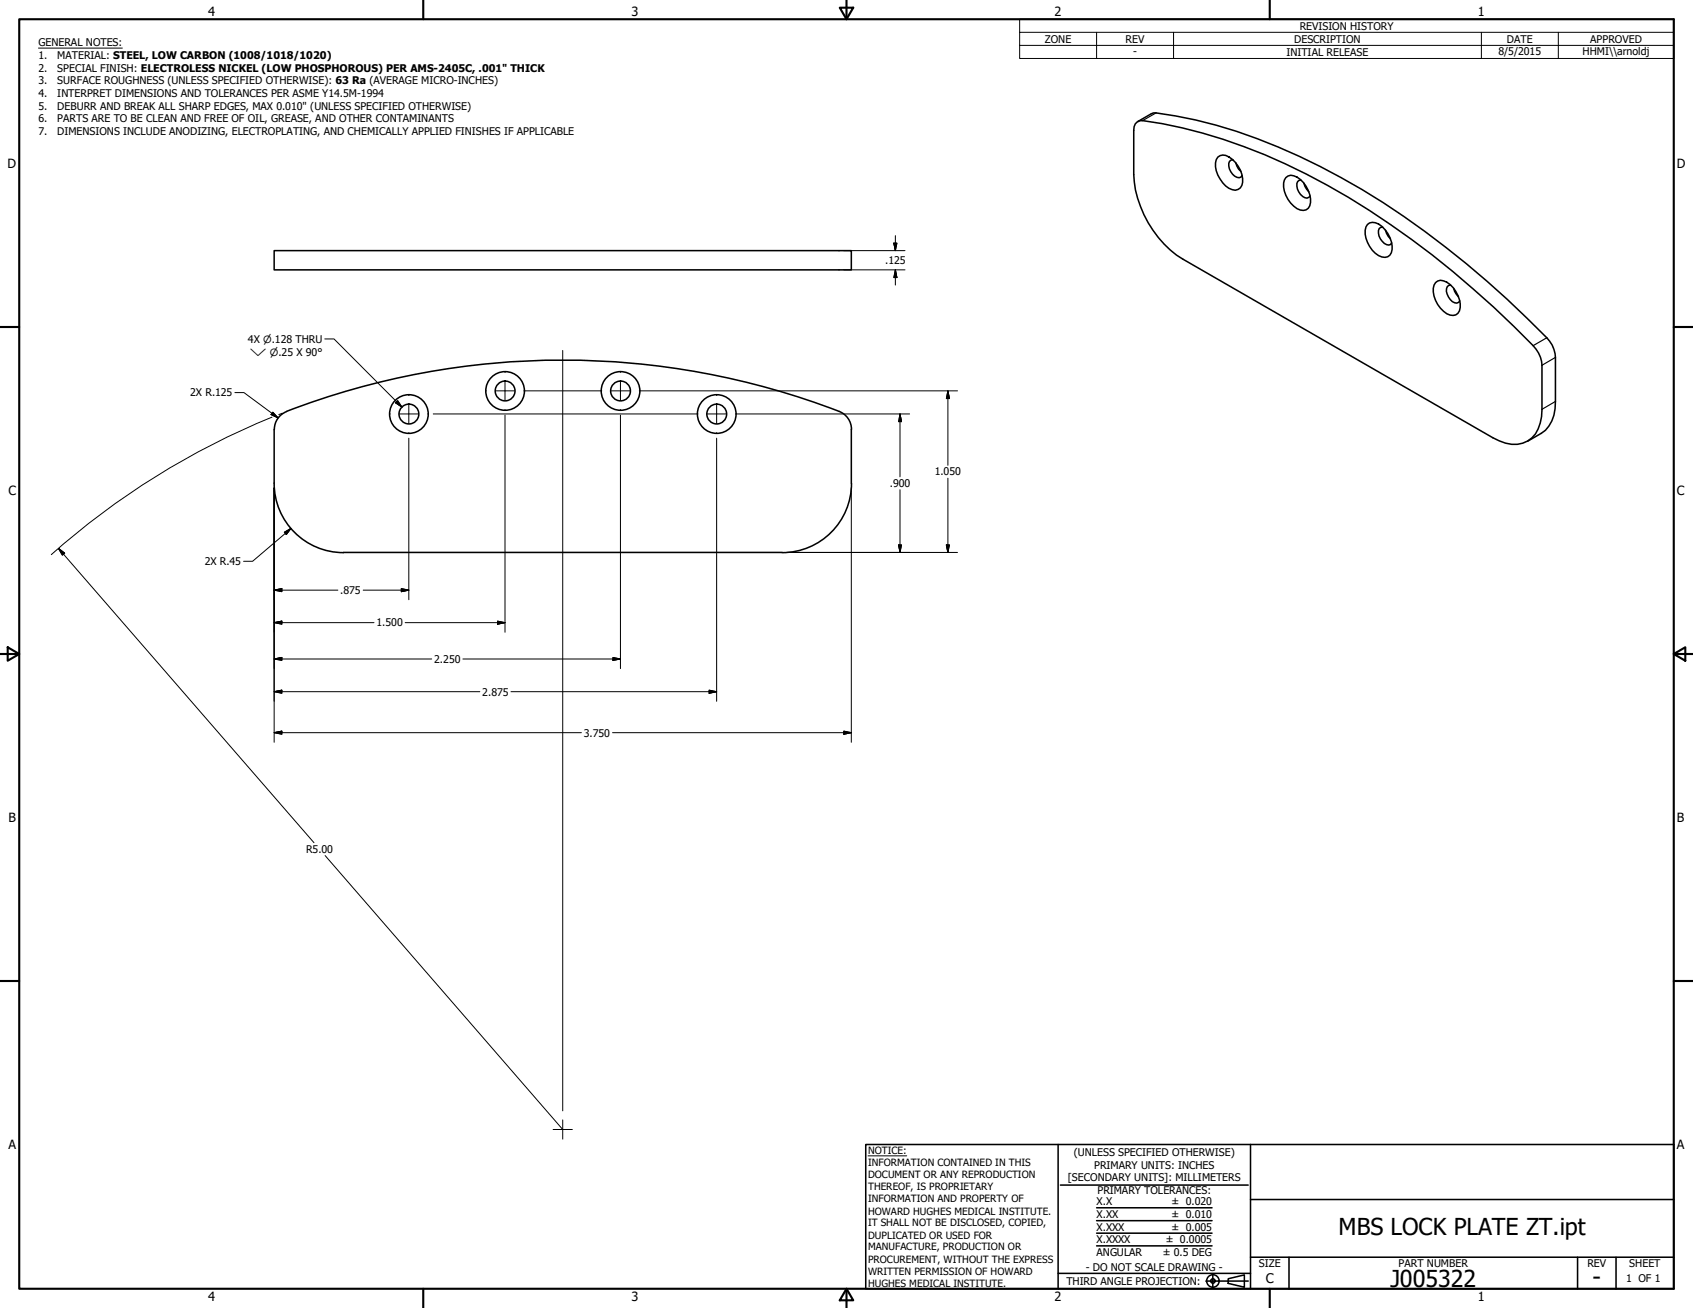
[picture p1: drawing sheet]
<svg xmlns="http://www.w3.org/2000/svg" width="559mm" height="432mm" viewBox="0 0 559 432" stroke-linecap="round" stroke-linejoin="round" font-family="sans-serif">
<!-- layer: Visible (ANSI) -->
<g fill="none" stroke="#000" stroke-width=".51">
<path d="M375.3 40.3l.9-.4a112.7 112.7 0 0 1 27.5 6.1 221.3 221.3 0 0 1 62.1 33 317.4 317.4 0 0 1 41.2 36.3 9.2 9.2 0 0 1 2 5.3v14.5a11.5 11.5 0 0 1-4.8 10.5 9.7 9.7 0 0 1-9.3-.1l-104.5-60a35.6 35.6 0 0 1-16.2-27.9v-14.5l.5-2.2zM375.5 40.1l5.2-2.8a153 153 0 0 1 48.1 14.3 274.9 274.9 0 0 1 75.2 53.4l6.5 6.5a9.7 9.7 0 0 1 2.9 6.5v14.5a11.5 11.5 0 0 1-4.7 10.6l-4.5 2.6M402 51.9a2.85 2.85 0 0 1 3.6-.1 8.9 8.9 0 0 1 4.3 9.4 2.71 2.71 0 0 1-4.3 1 9.2 9.2 0 0 1-4.2-9.5zM407 52.8a1.45 1.45 0 0 0-1.4 1.9 4.3 4.3 0 0 0 3.4 4l.6-.2 .4-.5M407.9 53.8l.9 2 .8 .8M424.4 58.6a2.73 2.73 0 0 1 3.7-.1 9.2 9.2 0 0 1 4.2 9.4 2.62 2.62 0 0 1-4.2 1 9.2 9.2 0 0 1-4.2-9.5zM429.4 59.4l-.6 .2a2.24 2.24 0 0 0-.6 2.8 4.2 4.2 0 0 0 3.2 3l1-.7M430.4 60.5l.3 1 1.3 1.8M451.4 74.1a2.93 2.93 0 0 1 3.6-.1 9.2 9.2 0 0 1 4.2 9.4 2.62 2.62 0 0 1-4.2 1 9.2 9.2 0 0 1-4.2-9.5zM456.4 75l-.7 .1a2.21 2.21 0 0 0-.5 2.8 3.3 3.3 0 0 0 3.8 2.8l.4-.5M457.3 76l.9 2 .7 .8M90.5 82.7h190.5v6.4h-190.5z"/>
<path d="M473.8 93.3a2.73 2.73 0 0 1 3.7-.1 9.2 9.2 0 0 1 4.2 9.4 2.62 2.62 0 0 1-4.2 1 9.2 9.2 0 0 1-4.2-9.5zM478.8 94.1l-.6 .1a3.2 3.2 0 0 0 .5 4.7 1.96 1.96 0 0 0 3.1 .5M479.8 95.2l.3 1 1.3 1.8M94.6 135.8a254 254 0 0 1 182.4 0M94.6 135.9a6.3 6.3 0 0 0-4 5.9l-.1 17.7a22.9 22.9 0 0 0 22.9 22.9M277 135.8a6.4 6.4 0 0 1 4.1 6M281 141.7v17.8M281.1 159.5a22.9 22.9 0 0 1-22.9 22.9M113.3 182.4h144.8"/>
<circle cx="135" cy="136.7" r="6.4"/>
<circle cx="135" cy="136.7" r="3.3"/>
<circle cx="166.7" cy="129.1" r="6.4"/>
<circle cx="166.7" cy="129.1" r="3.3"/>
<circle cx="204.8" cy="129.1" r="6.4"/>
<circle cx="204.8" cy="129.1" r="3.3"/>
<circle cx="236.6" cy="136.7" r="6.4"/>
<circle cx="236.6" cy="136.7" r="3.3"/>
</g>
<!-- layer: Visible Narrow (ANSI) -->
<path d="M381.6 37.3l-4.5 2.5M510.5 111.5l-4.5 2.6M513.4 118l-4.4 2.6M513.4 132.5l-4.4 2.6" fill="none" stroke="#000" stroke-width=".38"/>
<!-- layer: Border (ANSI) -->
<g fill="none" stroke="#000" stroke-width=".7">
<path d="M6.3 6.3h546.1v419.1h-546.1zM139.7 0v6.3M277.2 2.5h4.4l-2.2 3.8zM279.4 0v6.3M419.1 0v6.3M0 107.9h6.3M552.4 107.9h6.4M0 215.9h6.3M2.5 213.7l3.8 2.2-3.8 2.2zM552.4 215.9l3.9-2.2v4.4zM552.4 215.9h6.4M0 323.8h6.3"/>
<path d="M552.4 323.8h6.4M139.7 425.4v6.4M279.4 425.4l2.2 3.9h-4.4zM279.4 425.4v6.4M419.1 425.4v6.4"/>
</g>
<!-- layer: Title (ANSI) -->
<g fill="none" stroke="#000" stroke-width=".51">
<path d="M285.8 377.8h266.6v47.6h-266.6zM349.2 377.8v47.6M412.7 377.8v47.6M350 391.2h62M361.9 398.7h38.1M412.7 396h139.7M361.9 411.3h38.1M361.9 407.1h38.1M361.9 403h38.1M412.7 415h139.7M425.4 415v10.4M520.7 415v10.4"/>
<path d="M533.4 415v10.4M349.2 420.4h63.5M398 422.9h14M400.3 420.6v4.6M405.4 422.1l5.3-1.2v4l-5.3-1.2z"/>
<circle cx="400.3" cy="422.9" r="2.06"/>
<circle cx="400.3" cy="422.9" r=".73"/>
</g>
<path d="M286.5 381.6h12.8" fill="none" stroke="#000" stroke-width=".33"/>
<!-- layer: Symbol (ANSI) -->
<path d="M12.7 15.9h27.7M336.5 10.7v-4.4h215.9v4.4M336.5 15h215.9M361.9 10.7v8.6M387.3 10.7v8.6M488.9 10.7v8.6M514.3 10.7v8.6M552.4 10.7h-215.9v4.3M552.4 10.7v8.6h-215.9v-4.3M107.2 111.9h3l22.5 22.5M130.6 133l.7-.7 1.4 2.1z" fill="none" stroke="#000" stroke-width=".33"/>
<!-- layer: Dimension (ANSI) -->
<g fill="none" stroke="#000" stroke-width=".33">
<path d="M295.5 77.8v4.9M278.5 82.7h20.2M278.5 89.1h20.2M295 80.3h1l-.5 2.4zM295.5 89.1l.5 2.5h-1zM295.5 89.1v5M77.5 129.6h3l11.3 8.3M89.8 137.7a254 254 0 0 0-72.9 45.4M90 136.1l1.8 1.8-2.3-1.1zM93.1 136.4l-1.1 .5M143 136.7h42.7M166.7 137v71.7"/>
<path d="M173.2 129h12.5M185.9 136.7h44.2M185.9 129h12.5M204.8 137v83.7M211.3 129h104.7M243 136.7h57.2M297.1 136.7l.5 2.5h-1zM297.1 136.7v20.7M312.9 129l.5 2.6h-1zM312.9 129v24.6M134.9 144.7v53.3M236.5 144.7v86.8"/>
<path d="M312.9 157.9v24.5M90.5 161.1v83.9M93.9 175.7l2.1-1.3-1.5 2.1zM96 174.4l-12.6 10.9h-3M281 161.1v83.9M296.6 179.9h1l-.5 2.5zM297.1 161.7v20.7M312.4 179.9h1l-.5 2.5zM19.3 181l2 1.6-.7 .7zM19.3 181l84.3 97.2M90.5 194.8l2.5-.5v1zM90.5 194.8h21"/>
<path d="M119.9 194.8h15M132.5 194.3l2.4 .5-2.4 .5zM259.7 182.4h56.3M90.5 205.5l2.5-.5v1.1zM90.5 217.6l2.5-.6v1zM90.5 205.5h32.9M90.5 217.6h52M133.7 205.5h33M152.8 217.6h52M164.2 205l2.5 .5-2.5 .6zM202.3 217l2.5 .6-2.5 .4zM90.5 228.3l2.5-.5v1.1z"/>
<path d="M90.5 228.3h67.9M168.7 228.3h67.8M234.1 227.8l2.4 .5-2.4 .6zM90.5 241.9l2.5-.5v1zM90.5 241.9h101.4M202.2 241.9h78.8M278.5 241.4l2.5 .5-2.5 .5zM107.3 282.4l78.4 90.5"/>
</g>
<g fill="#000" stroke="#000" stroke-width=".33">
<path d="M295 80.3l.5 2.4zM295 80.3h1l-.5 2.4zM295.5 89.1l.5 2.5zM295.5 89.1l.5 2.5h-1zM89.5 136.8l2.3 1.1zM90 136.1l1.8 1.8-2.3-1.1zM297.1 136.7l.5 2.5zM297.1 136.7l.5 2.5h-1zM312.9 129l.5 2.6zM312.9 129l.5 2.6h-1zM96 174.4l-1.5 2.1zM93.9 175.7l2.1-1.3-1.5 2.1z"/>
<path d="M296.6 179.9l.5 2.5zM296.6 179.9h1l-.5 2.5zM312.4 179.9l.5 2.5zM312.4 179.9h1l-.5 2.5zM19.3 181l2 1.6zM19.3 181l2 1.6-.7 .7zM90.5 194.8l2.5-.5zM90.5 194.8l2.5-.5v1zM132.5 195.3l2.4-.5zM132.5 194.3l2.4 .5-2.4 .5zM90.5 205.5l2.5-.5zM90.5 205.5l2.5-.5v1.1z"/>
<path d="M90.5 217.6l2.5-.6zM90.5 217.6l2.5-.6v1zM164.2 206.1l2.5-.6zM164.2 205l2.5 .5-2.5 .6zM202.3 218l2.5-.4zM202.3 217l2.5 .6-2.5 .4zM90.5 228.3l2.5-.5zM90.5 228.3l2.5-.5v1.1zM234.1 228.9l2.4-.6zM234.1 227.8l2.4 .5-2.4 .6zM90.5 241.9l2.5-.5zM90.5 241.9l2.5-.5v1z"/>
<path d="M278.5 242.4l2.5-.5zM278.5 241.4l2.5 .5-2.5 .5z"/>
</g>
<!-- layer: Center Mark (ANSI) -->
<g fill="none" stroke="#000" stroke-width=".33">
<path d="M185.7 115.7v251M128.5 136.7h.3M131.8 136.7h6.3M134.9 130.2v.3M134.9 133.5v6.3M141.2 136.7h.2M160.3 129h.2M163.5 129h6.4M166.7 122.6v.3M166.7 125.9v6.3M166.7 135.2v.2M172.9 129h.3"/>
<path d="M198.4 129h.2M201.6 129h6.4M204.8 122.6v.3M204.8 125.9v6.3M204.8 135.2v.2M211 129h.3M230.1 136.7h.3M233.4 136.7h6.3M236.5 130.2v.3M236.5 133.5v6.3M242.8 136.7h.2M134.9 142.8v.3"/>
<path d="M236.5 142.8v.3M182.6 372.9h6.3M185.7 369.7v6.3"/>
</g>
<!-- layer: Symbol (ANSI) -->
<path d="M130.6 133l2.1 1.4zM130.6 133l.7-.7 1.4 2.1z" fill="#000" stroke="#000" stroke-width=".33"/>
<g font-size="7.7">
<text x="441.8" y="407.6">MBS LOCK PLATE ZT.ipt</text>
<text x="458.9" y="424.8">J005322</text>
<text x="525.7" y="424.4">-</text>
</g>
<text font-size="4.4" x="417.8" y="423.5">C</text>
<g font-size="4.2">
<text x="68.7" y="5.3">4</text>
<text x="208.4" y="5.3">3</text>
<text x="348.1" y="5.3">2</text>
<text x="487.8" y="5.3">1</text>
<text x="2.5" y="55.5">D</text>
<text x="553.5" y="55.5">D</text>
<text x="2.8" y="163.4">C</text>
<text x="553.5" y="163.4">C</text>
<text x="2.9" y="271.4">B</text>
<text x="553.5" y="271.4">B</text>
<text x="2.8" y="379.3">A</text>
<text x="553.5" y="379.3">A</text>
<text x="68.7" y="429.5">4</text>
<text x="208.4" y="429.6">3</text>
<text x="348.1" y="429.6">2</text>
<text x="487.8" y="429.5">1</text>
</g>
<g font-size="3.5">
<text x="429" y="9.8">REVISION HISTORY</text>
<text x="12.7" y="15.3">GENERAL NOTES:</text>
<text x="344.9" y="14.1">ZONE</text>
<text x="371.5" y="14.1">REV</text>
<text x="427.2" y="14.1">DESCRIPTION</text>
<text x="497.4" y="14.1">DATE</text>
<text x="524.9" y="14.1">APPROVED</text>
<text x="12.7" y="19.5">1.</text>
<text x="12.7" y="23.7">2.</text>
<text x="18.9" y="19.5">MATERIAL: STEEL, LOW CARBON (1008/1018/1020)</text>
<text x="18.9" y="23.7">SPECIAL FINISH: ELECTROLESS NICKEL (LOW PHOSPHOROUS) PER AMS-2405C, .001&quot; THICK</text>
<text x="374" y="18.3">-</text>
<text x="424.6" y="18.4">INITIAL RELEASE</text>
<text x="494.6" y="18.2">8/5/2015</text>
<text x="522.4" y="18.1">HHMI\\arnoldj</text>
<text x="12.7" y="27.8">3.</text>
<text x="18.9" y="27.8">SURFACE ROUGHNESS (UNLESS SPECIFIED OTHERWISE): 63 Ra (AVERAGE MICRO-INCHES)</text>
<text x="12.7" y="32">4.</text>
<text x="18.9" y="32">INTERPRET DIMENSIONS AND TOLERANCES PER ASME Y14.5M-1994</text>
<text x="12.7" y="36.2">5.</text>
<text x="12.7" y="40.4">6.</text>
<text x="18.9" y="36.2">DEBURR AND BREAK ALL SHARP EDGES, MAX 0.010&quot; (UNLESS SPECIFIED OTHERWISE)</text>
<text x="18.9" y="40.4">PARTS ARE TO BE CLEAN AND FREE OF OIL, GREASE, AND OTHER CONTAMINANTS</text>
<text x="12.7" y="44.6">7.</text>
<text x="18.9" y="44.6">DIMENSIONS INCLUDE ANODIZING, ELECTROPLATING, AND CHEMICALLY APPLIED FINISHES IF APPLICABLE</text>
<text x="292.2" y="87.2">.125</text>
<text x="81.9" y="113.2">4X ⌀.128 THRU</text>
<text x="62.7" y="130.9">2X R.125</text>
<text x="293.7" y="160.8">.900</text>
<text x="308.5" y="157">1.050</text>
<text x="67.6" y="186.6">2X R.45</text>
<text x="112.3" y="196.1">.875</text>
<text x="124.3" y="206.8">1.500</text>
<text x="143.3" y="218.8">2.250</text>
<text x="159.2" y="229.6">2.875</text>
<text x="192.7" y="243.1">3.750</text>
<text x="101" y="281.6">R5.00</text>
<text x="354.5" y="381.6">(UNLESS SPECIFIED OTHERWISE)</text>
<text x="352.5" y="390">[SECONDARY UNITS]: MILLIMETERS</text>
<text x="361.1" y="385.8">PRIMARY UNITS: INCHES</text>
<text x="362.3" y="394.1">PRIMARY TOLERANCES:</text>
<text x="361.9" y="397.9">X.X</text>
<text x="386.7" y="398">± 0.020</text>
<text x="361.9" y="402.1">X.XX</text>
<text x="361.9" y="406.3">X.XXX</text>
<text x="386.7" y="402.1">± 0.010</text>
<text x="386.7" y="406.3">± 0.005</text>
<text x="361.9" y="410.5">X.XXXX</text>
<text x="384.7" y="410.5">± 0.0005</text>
<text x="358.4" y="419.7">- DO NOT SCALE DRAWING -</text>
<text x="361.9" y="414.6">ANGULAR</text>
<text x="383.8" y="414.7">± 0.5 DEG</text>
<text x="415.5" y="418.4">SIZE</text>
<text x="461.6" y="418.3">PART NUMBER</text>
<text x="523.9" y="418.3">REV</text>
<text x="537.8" y="418.4">SHEET</text>
<text x="352" y="424.2">THIRD ANGLE PROJECTION:</text>
<text x="536.7" y="423.2">1 OF 1</text>
</g>
<g font-size="3.3">
<text x="82.4" y="117.6">⌵ ⌀.25 X 90°</text>
<text x="286.5" y="381.1">NOTICE:</text>
<text x="286.5" y="385">INFORMATION CONTAINED IN THIS</text>
<text x="286.5" y="389">DOCUMENT OR ANY REPRODUCTION</text>
<text x="286.5" y="392.9">THEREOF, IS PROPRIETARY</text>
<text x="286.5" y="396.9">INFORMATION AND PROPERTY OF</text>
<text x="286.5" y="400.9">HOWARD HUGHES MEDICAL INSTITUTE.</text>
<text x="286.5" y="404.9">IT SHALL NOT BE DISCLOSED, COPIED,</text>
<text x="286.5" y="408.9">DUPLICATED OR USED FOR</text>
<text x="286.5" y="412.8">MANUFACTURE, PRODUCTION OR</text>
<text x="286.5" y="416.8">PROCUREMENT, WITHOUT THE EXPRESS</text>
<text x="286.5" y="420.8">WRITTEN PERMISSION OF HOWARD</text>
<text x="286.5" y="424.8">HUGHES MEDICAL INSTITUTE.</text>
</g>
</svg>
